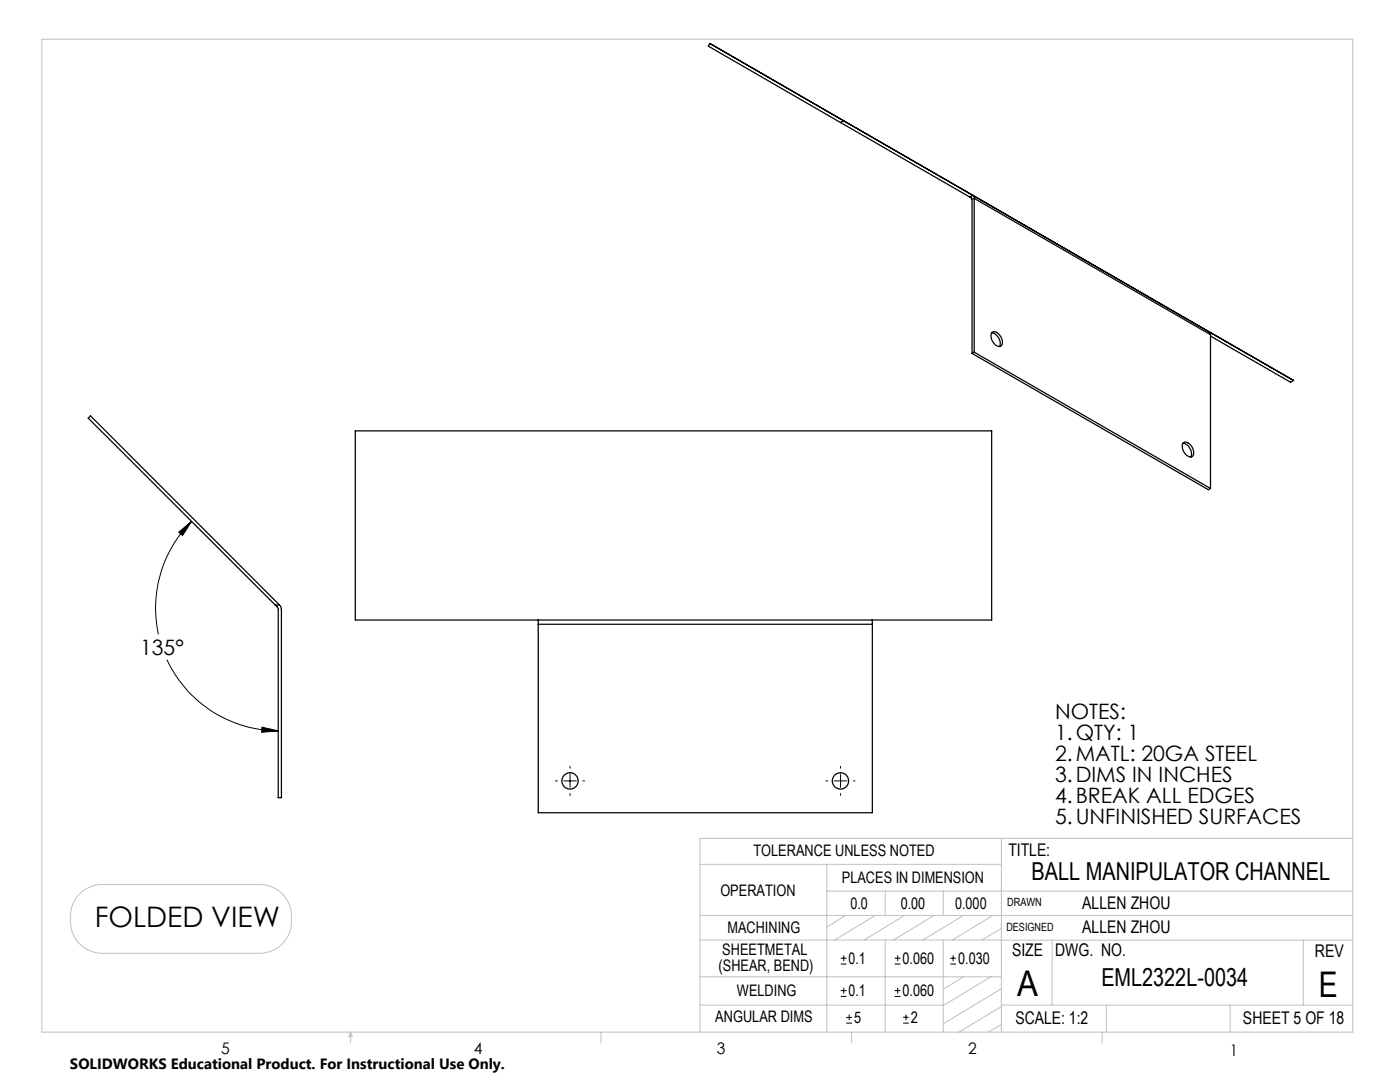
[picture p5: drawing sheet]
<svg xmlns="http://www.w3.org/2000/svg" width="279mm" height="216mm" viewBox="0 0 279 216" stroke-linecap="round" stroke-linejoin="round" font-family="sans-serif">
<g fill="none" stroke="#000" stroke-width=".2">
<path d="M35.7 106.2l2.5-2.2-1.8 2.9zM38.2 104a24.4 24.4 0 0 0-6.6 22.6M33.3 131.6a24.5 24.5 0 0 0 22.2 14.2M52.3 145.1l3.2 .7-3.3 .3zM110.8 155.8h.4M112.5 155.8h2.5M113.8 152.9v.4M113.8 154.6v2.5M113.8 158.4v.3M116.3 155.8h.4M164.8 155.8h.4M166.5 155.8h2.5"/>
<path d="M167.7 152.9v.4M167.7 154.6v2.5M167.7 158.4v.3M170.3 155.8h.3M167.8 198.8h1.1M167.8 197.7h1.1M167.8 192.4h1.1M167.8 191.2h1.1M168.4 190.6v1.2M168.4 197.1v1.2M178.5 198.8h1.2M178.5 197.7h1.2"/>
<path d="M178.5 192.4h1.2M178.5 191.2h1.2M179.1 190.6v1.2M179.1 197.1v1.2M189.7 192.4h1.1M189.7 191.2h1.1M190.2 190.6v1.2M168.9 204.2h1.1M168.9 203h1.1M169.5 202.4v1.2M180.2 204.2h1.2M180.2 203h1.2"/>
<path d="M180.8 202.4v1.2"/>
</g>
<g fill="none" stroke="#c0c0c0" stroke-width=".2">
<path d="M8.4 7.8h261.6v198.2h-261.6zM15.8 178.5a6.2 6.2 0 0 1 4.6-2h31.4a6.3 6.3 0 0 1 6.4 6.3 6.8 6.8 0 0 1-2 5.7 6.6 6.6 0 0 1-4.4 1.7h-31.4a6.4 6.4 0 0 1-6.4-6.3 6.8 6.8 0 0 1 1.8-5.4zM139.7 172.5h60.1M165 177.8h105M165 172.5v33.3M176.7 177.8v4.9M188.2 177.8v4.9M199.8 167.3v38.7M270 167.3h-130.3v38.7M139.7 182.7h130.3M139.7 187.6h60.2M139.7 194.9h60.1"/>
<path d="M168.8 182.7l-3.8 2.3M174.7 182.7l-8.1 4.9M176.7 187.6v18.2M180.5 182.7l-8.1 4.9M186.4 182.7l-8.1 4.9M188.2 187.6v18.4M192.3 182.7l-8.1 4.9M192.3 194.9l-4.1 2.5M197.8 194.9l-9.6 5.8M198.2 182.7l-8.1 4.9M199.8 187.6h70.2M199.8 197.3l-11.6 7"/>
<path d="M199.8 185.2l-3.8 2.4M210 187.6v13M260.1 187.6v13M70 206v2.1M70 206l.3 .8h-.7zM119.9 206v2.1M139.7 200.6h48.5M170 206v2.1M199.8 200.6h70.2M199.8 200.8l-8.4 5.2M199.8 204.4l-2.6 1.6M220 206v2.1"/>
<path d="M220.8 200.6v5.4M245.5 200.6v5.4"/>
</g>
<path d="M35.7 106.2l2.5-2.2-1.8 2.9zM52.3 145.1l3.2 .7-3.3 .3z" fill="#000"/>
<g fill="none" stroke="#000" stroke-width=".25">
<path d="M168.3 24.1l-.6 .3M193.6 39.3l.4 .4v30.8M193.6 39.3l-52.2-30.1 .3-.5 89.8 51.8M194.2 39l.2 .6M194.2 39l-.6 .3M194.2 39l64 36.9-.6 .4-16-9.2M194.4 39.6v30.7M194.4 39.6l47.2 27.2M194 70.5l47.2 27.2 .4-.2M194.4 70.3l-.4 .2M194.4 70.3l47.2 27.2M197.9 66.4a1.04 1.04 0 0 1 1.6 .5l.5 1a.82 .82 0 0 1-.3 1.2 .82 .82 0 0 1-1.1-.3l-.7-1-.1-.8z"/>
<path d="M197.9 66.4a2.11 2.11 0 0 1 1.6 2.7M241.3 66.2l.3 .6M241.6 66.8v30.7M70.9 86h127v37.7h-127zM236.1 88.4a1.04 1.04 0 0 1 1.6 .5l.5 1.1a.81 .81 0 0 1-.3 1.1 .81 .81 0 0 1-1.1-.3l-.7-1-.2-.8zM236.1 88.4a2.19 2.19 0 0 1 1.6 2.8M54.9 120.7l.6 .7v37.8h.7v-37.6l-.1-.5-.3-.4M54.9 120.7l-37.3-37.3 .5-.4 37.7 37.7M54.9 120.7h.9M107.4 123.7v.9M107.4 124.6v37.6h66.7v-37.6M107.4 124.6h66.7"/>
<path d="M174.1 123.7v.9"/>
<circle cx="113.8" cy="155.8" r="1.63"/>
<circle cx="167.7" cy="155.8" r="1.63"/>
</g>
<g font-size="7.1">
<text x="203" y="198.7">A</text>
<text x="263.2" y="198.9">E</text>
</g>
<text font-size="5.6" x="18.9" y="184.9">FOLDED VIEW</text>
<g font-size="4.9">
<text x="205.9" y="175.7">BALL MANIPULATOR CHANNEL</text>
<text x="219.8" y="196.7">EML2322L-0034</text>
</g>
<g font-size="4.2">
<text x="28" y="130.7">135°</text>
<text x="210.6" y="143.5">NOTES:</text>
<text x="210.6" y="147.6">1.QTY: 1</text>
<text x="210.6" y="151.8">2.MATL: 20GA STEEL</text>
<text x="210.6" y="156">3.DIMS IN INCHES</text>
<text x="210.6" y="160.2">4.BREAK ALL EDGES</text>
<text x="210.6" y="164.3">5.UNFINISHED SURFACES</text>
</g>
<g font-size="3.5">
<text x="201.2" y="170.7">TITLE:</text>
<text x="216" y="181.4">ALLEN ZHOU</text>
<text x="202" y="190.8">SIZE</text>
<text x="210.6" y="190.8">DWG. NO.</text>
<text x="216" y="186.2">ALLEN ZHOU</text>
<text x="262.4" y="190.9">REV</text>
<text x="202.7" y="204.4">SCALE: 1:2</text>
<text x="248.1" y="204.4">SHEET 5 OF 18</text>
</g>
<g font-size="3.2">
<text x="150.4" y="170.8">TOLERANCE UNLESS NOTED</text>
<text x="143.8" y="178.9">OPERATION</text>
<text x="168" y="176.2">PLACES IN DIMENSION</text>
<text x="169.7" y="181.4">0.0</text>
<text x="179.8" y="181.4">0.00</text>
<text x="190.6" y="181.4">0.000</text>
<text x="144.1" y="190.5">SHEETMETAL</text>
<text x="145.2" y="186.2">MACHINING</text>
<text x="143.4" y="193.7">(SHEAR, BEND)</text>
<text x="169.4" y="192.3">0.1</text>
<text x="180.1" y="192.3">0.060</text>
<text x="191.2" y="192.3">0.030</text>
<text x="147.1" y="198.7">WELDING</text>
<text x="169.4" y="198.7">0.1</text>
<text x="180.1" y="198.7">0.060</text>
<text x="142.8" y="204">ANGULAR DIMS</text>
<text x="170.5" y="204.1">5</text>
<text x="181.8" y="204.1">2</text>
<text x="44.2" y="210.4">5</text>
<text x="94.6" y="210.3">4</text>
<text x="143.1" y="210.4">3</text>
<text x="193.2" y="210.3">2</text>
<text x="245.4" y="210.6">1</text>
</g>
<text font-size="3" x="14" y="213.3">SOLIDWORKS Educational Product. For Instructional Use Only.</text>
<g font-size="2.3">
<text x="200.8" y="185.7">DESIGNED</text>
<text x="201" y="180.9">DRAWN</text>
</g>
</svg>
